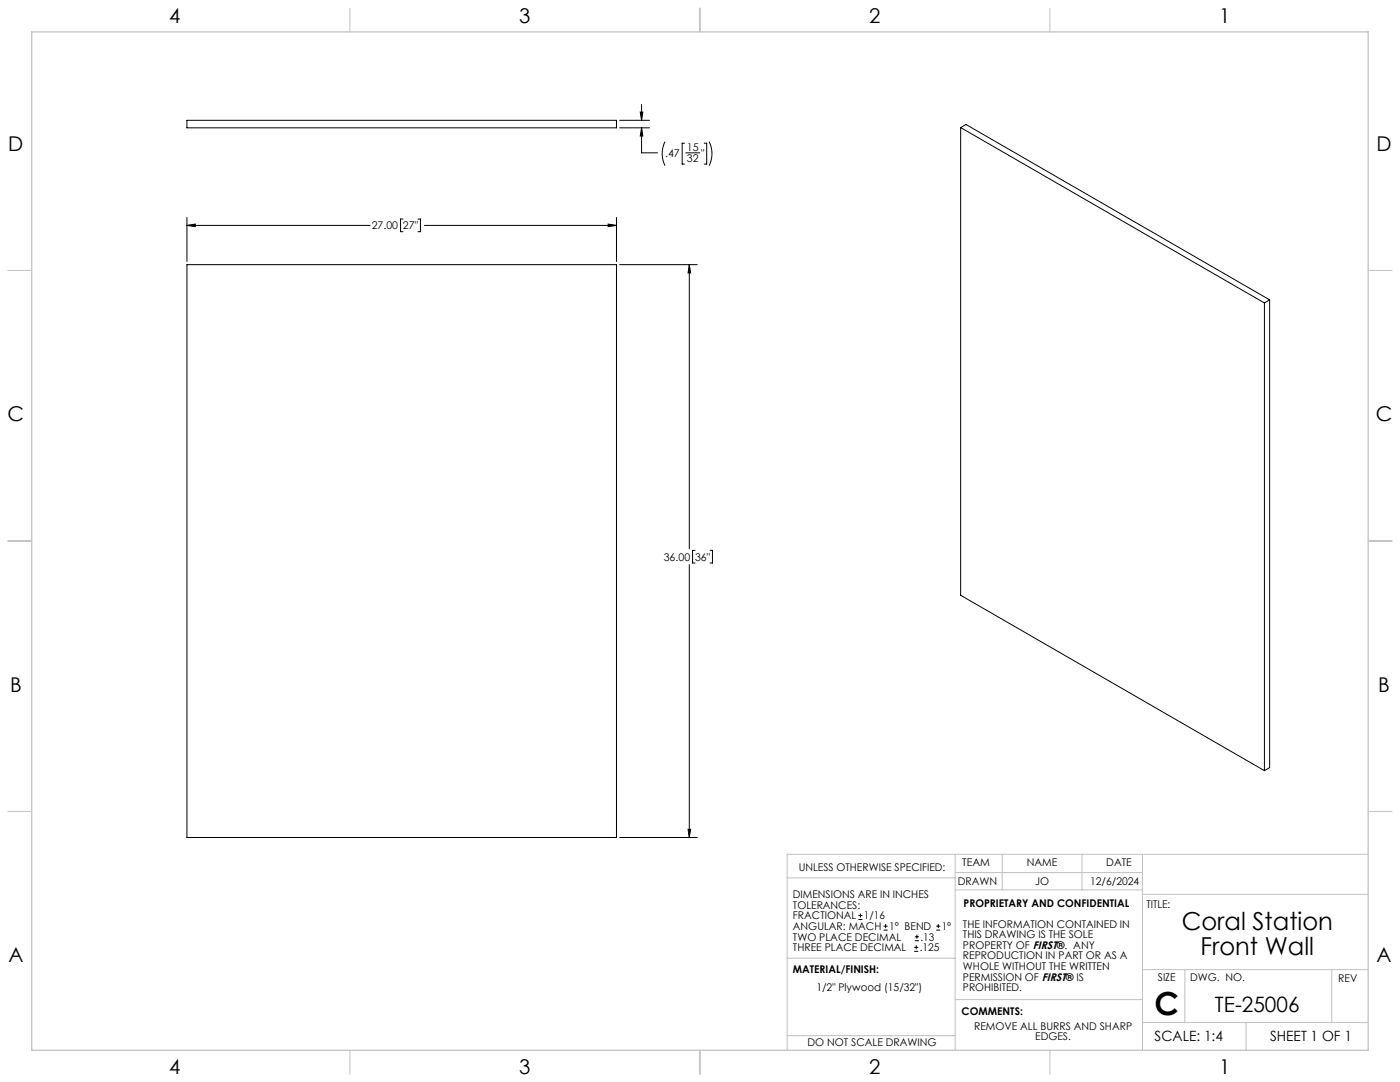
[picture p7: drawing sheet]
<svg xmlns="http://www.w3.org/2000/svg" width="559mm" height="432mm" viewBox="0 0 559 432" stroke-linecap="round" stroke-linejoin="round" font-family="sans-serif">
<g fill="none" stroke="#c0c0c0" stroke-width=".4">
<path d="M139.7 3.2v9.5M279.4 3.2v9.5M419.1 3.2v9.5M3.1 107.9h9.6M546.1 107.9h9.5M3.1 215.9h9.6M546.1 215.9h9.5M3.1 323.8h9.6M546.1 323.8h9.5M314.2 350.3h67M381.2 340.9v78.2M381.2 355.1h74.8"/>
<path d="M381.2 348.2h74.8M400 340.9v14.2M431.9 340.9v14.2M456 340.9v78.2M456 356.9h90.1M546.1 340.9h-231.9v78.2M314.2 382.4h67.2M381.2 398.9h74.8M456 387h90.1M472.9 387v21.1M531.6 387v21.1M139.7 419.1v9.6"/>
<path d="M279.4 419.1v9.6M314.2 413.3h67M419.1 419.1v9.6M456 408.1h90.1M497.4 408.1v11"/>
</g>
<path d="M12.7 12.7h533.4v406.4h-533.4z" fill="none" stroke="#c0c0c0" stroke-width=".5"/>
<g fill="none" stroke="#000" stroke-width=".4">
<path d="M74.6 48h171.5v3h-171.5zM247.3 51h12M247.3 48h12M255.6 44.7h1l-.5 3.3zM256.1 51l.5 3.3h-1zM256.1 51v10h6.3M256.1 41.7v6.3M265.4 56.5a10.7 10.7 0 0 0 0 9.6M273.2 57.1h-.9v8.4h.9M281.1 57.1h1v8.4h-1M283 56.5a10.7 10.7 0 0 1 0 9.6M383.4 50.9l121.3 70"/>
<path d="M383.4 50.9l2.2-1.2 121.2 70M383.4 50.9v186.7l121.3 70M273.7 61h5.6M74.6 90l3.3-.6v1.1zM74.6 86.8v17.6M74.6 90h73.1M160.8 87.4h-.9v5.1h.9M166.8 87.4h1v5.1h-1M169.4 90h76.7M242.7 89.4l3.4 .6-3.4 .5zM246.1 86.8v17.6M74.6 105.6h171.5v228.6h-171.5z"/>
<path d="M247.3 105.6h31M275.1 105.6l.6 3.3h-1.1zM275.1 105.6v113.4M506.8 119.7v186.7l-2.1 1.2M506.8 119.7l-2.1 1.2M504.7 120.9v186.7M277.4 219.6h-1v5.1h1M283.4 219.6h1v5.1h-1M275.1 225.3v108.9M247.3 334.2h31M274.6 330.9h1.1l-.6 3.3zM342.6 367h1.6"/>
<path d="M342.6 365.4h1.6M343.4 364.6v1.5M352.7 371.2h1.6M352.7 369.6h1.6M353.5 368.8v1.6M364.9 379.7h1.6M364.9 378.1h1.6M365.2 375.4h1.6M365.2 373.8h1.6M365.7 377.3v1.5M366 373v1.6M373.7 371.2h1.6"/>
<path d="M373.7 369.6h1.6M374.5 368.8v1.6"/>
</g>
<path d="M274.6 330.9h1.1l-.6 3.3zM275.1 105.6l.6 3.3h-1.1zM242.7 89.4l3.4 .6-3.4 .5zM74.6 90l3.3-.6v1.1zM256.1 51l.5 3.3h-1zM255.6 44.7h1l-.5 3.3z" fill="#000"/>
<text font-size="12.7" x="460.9" y="405.2">C</text>
<g font-size="9.9">
<text x="471.7" y="371.2">Coral Station</text>
<text x="479.2" y="381.1">Front Wall</text>
</g>
<text font-size="8.5" x="485" y="404">TE-25006</text>
<g font-size="8.1">
<text x="67.6" y="9.3">4</text>
<text x="207.3" y="9.3">3</text>
<text x="347" y="9.3">2</text>
<text x="486.7" y="9.3">1</text>
<text x="3.3" y="60.1">D</text>
<text x="549.4" y="60.1">D</text>
<text x="3" y="168">C</text>
<text x="549.1" y="168">C</text>
<text x="4" y="276">B</text>
<text x="550.1" y="276">B</text>
<text x="3.3" y="383.9">A</text>
<text x="549.4" y="383.9">A</text>
<text x="67.6" y="428.4">4</text>
<text x="207.3" y="428.4">3</text>
<text x="347" y="428.4">2</text>
<text x="486.7" y="428.4">1</text>
</g>
<g font-size="5.6">
<text x="460.9" y="415.2">SCALE: 1:4</text>
<text x="507" y="415.2">SHEET 1 OF 1</text>
</g>
<g font-size="4.2">
<text x="265.5" y="62.7">.47</text>
<text x="274.2" y="60.3">15</text>
<text x="274.2" y="64.5">32</text>
<text x="279.8" y="62.7">&quot;</text>
<text x="148.4" y="91.5">27.00</text>
<text x="160.8" y="91.5">27&quot;</text>
<text x="264.9" y="223.8">36.00</text>
<text x="277.4" y="223.8">36&quot;</text>
<text x="318.8" y="347.7">UNLESS OTHERWISE SPECIFIED:</text>
<text x="384.1" y="345.5">TEAM</text>
<text x="409.9" y="345.7">NAME</text>
<text x="441.6" y="345.7">DATE</text>
<text x="382.3" y="353.3">DRAWN</text>
<text x="413.2" y="353.3">JO</text>
<text x="435.1" y="353.3">12/6/2024</text>
<text x="316.5" y="358.5">DIMENSIONS ARE IN INCHES</text>
<text x="316.5" y="362.7">TOLERANCES:</text>
<text x="384.6" y="361.9">PROPRIETARY AND CONFIDENTIAL</text>
<text x="457.6" y="362.3">TITLE:</text>
<text x="316.5" y="371.2">ANGULAR: MACH</text>
<text x="316.5" y="366.9">FRACTIONAL</text>
<text x="344.8" y="366.9">1/16</text>
<text x="354.9" y="371.2">1° BEND</text>
<text x="375.9" y="371.2">1°</text>
<text x="384.4" y="370.2">THE INFORMATION CONTAINED IN</text>
<text x="316.5" y="375.4">TWO PLACE DECIMAL</text>
<text x="367.4" y="375.4">.13</text>
<text x="384.4" y="374.4">THIS DRAWING IS THE SOLE</text>
<text x="316.5" y="379.6">THREE PLACE DECIMAL</text>
<text x="367.1" y="379.6">.125</text>
<text x="384.4" y="378.6">PROPERTY OF FIRST®. ANY</text>
<text x="384.4" y="382.9">REPRODUCTION IN PART OR AS A</text>
<text x="316.5" y="388.4">MATERIAL/FINISH:</text>
<text x="384.4" y="387.1">WHOLE WITHOUT THE WRITTEN</text>
<text x="325.9" y="395.6">1/2&quot; Plywood (15/32&quot;)</text>
<text x="384.4" y="391.3">PERMISSION OF FIRST® IS</text>
<text x="384.4" y="395.6">PROHIBITED.</text>
<text x="462.2" y="391.3">SIZE</text>
<text x="475.1" y="391.3">DWG. NO.</text>
<text x="534.1" y="391.8">REV</text>
<text x="383.8" y="405.1">COMMENTS:</text>
<text x="388.8" y="410.9">REMOVE ALL BURRS AND SHARP</text>
<text x="322.3" y="417.6">DO NOT SCALE DRAWING</text>
<text x="413.2" y="415.2">EDGES.</text>
</g>
</svg>
